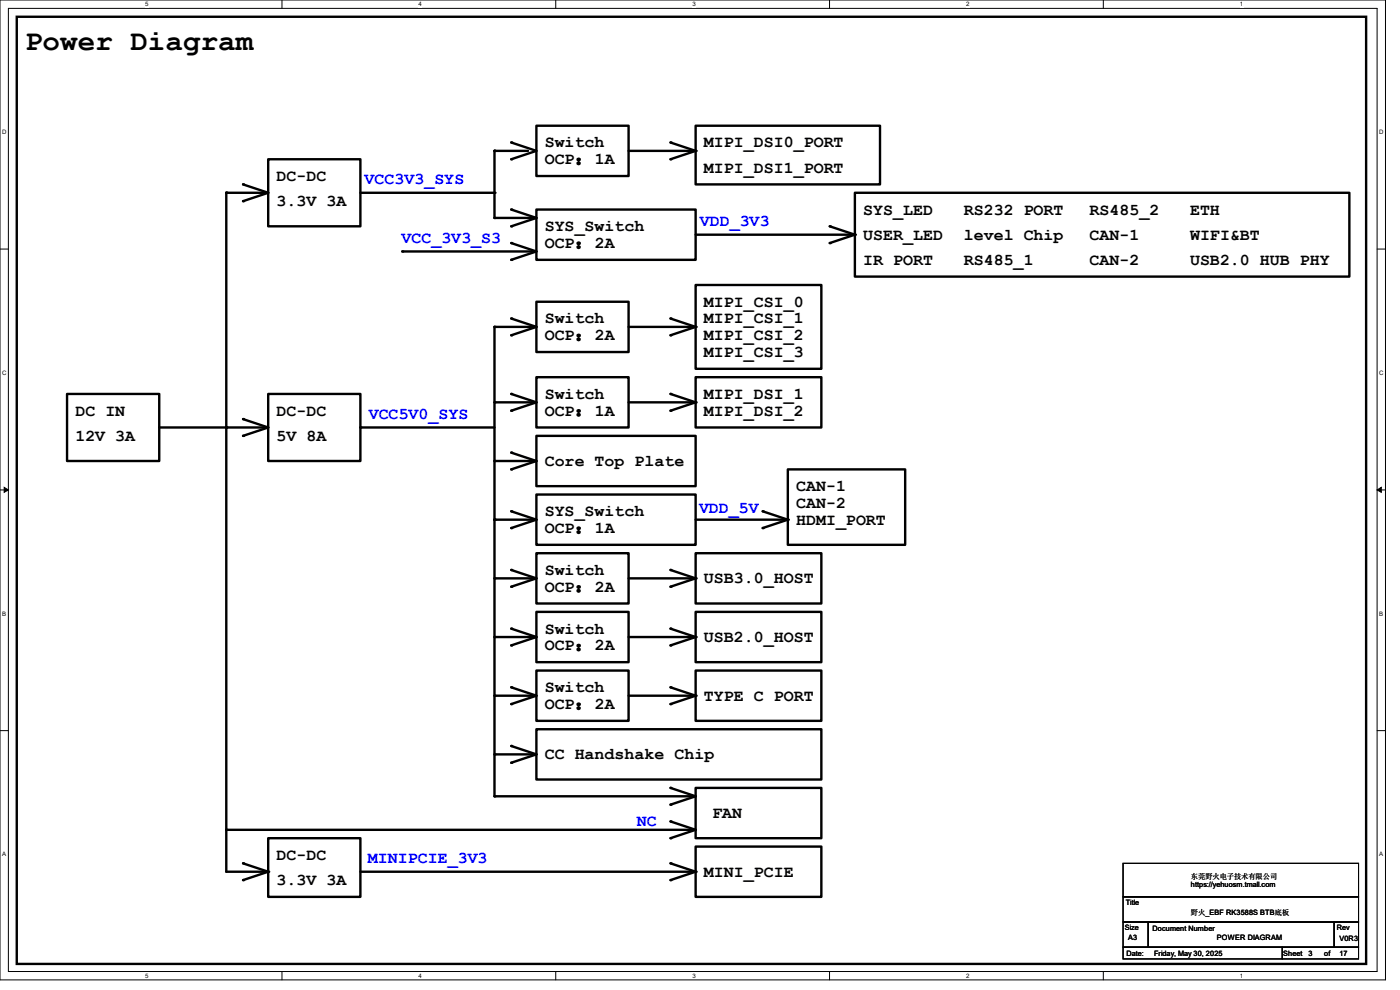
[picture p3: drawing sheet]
<svg xmlns="http://www.w3.org/2000/svg" width="297mm" height="210mm" viewBox="0 0 297 210" stroke-linecap="round" stroke-linejoin="round" font-family="sans-serif">
<path d="M0 0h293.9v207.9h-293.9zM1.8 1.8h290.3v204.3h-290.3z" fill="none" stroke="#000" stroke-width=".21"/>
<g fill="#fff">
<path d="M30.8 .2h.7v1.4h-.7z"/>
<path d="M30.8 206.2h.7v1.4h-.7z"/>
</g>
<path d="M59.8 0v1.8M59.8 206.1v1.8" fill="none" stroke="#000" stroke-width=".21"/>
<g fill="#fff">
<path d="M88.8 .2h.7v1.4h-.7z"/>
<path d="M88.8 206.2h.7v1.4h-.7z"/>
</g>
<path d="M117.9 0v1.8M117.9 206.1v1.8" fill="none" stroke="#000" stroke-width=".21"/>
<g fill="#fff">
<path d="M146.9 .2h.7v1.4h-.7z"/>
<path d="M146.9 206.2h.7v1.4h-.7z"/>
</g>
<path d="M176 0v1.8M176 206.1v1.8" fill="none" stroke="#000" stroke-width=".21"/>
<g fill="#fff">
<path d="M205 .2h.7v1.4h-.7z"/>
<path d="M205 206.2h.7v1.4h-.7z"/>
</g>
<path d="M234.1 0v1.8M234.1 206.1v1.8" fill="none" stroke="#000" stroke-width=".21"/>
<g fill="#fff">
<path d="M263.1 .2h.6v1.4h-.6z"/>
<path d="M263.1 206.2h.6v1.4h-.6z"/>
<path d="M.5 27.3h.9v1.4h-.9z"/>
<path d="M292.6 27.3h.9v1.4h-.9z"/>
<path d="M.5 78.4h.9v1.4h-.9z"/>
<path d="M292.6 78.4h.9v1.4h-.9z"/>
</g>
<path d="M0 52.8h1.8M292.1 52.8h1.8" fill="none" stroke="#000" stroke-width=".21"/>
<g fill="#fff">
<path d="M.5 129.5h.8v1.4h-.8z"/>
<path d="M292.6 129.5h.8v1.4h-.8z"/>
</g>
<path d="M0 103.9h1.8M292.1 103.9h1.8" fill="none" stroke="#000" stroke-width=".21"/>
<path d="M.9 103.4l.9 .5-.9 .5zM292.1 103.9l.9-.5v1z" fill="#000" stroke="#000" stroke-width=".21"/>
<g fill="#fff">
<path d="M.5 180.5h.8v1.4h-.8z"/>
<path d="M292.6 180.5h.8v1.4h-.8z"/>
</g>
<path d="M0 155h1.8M292.1 155h1.8M238.3 183.1h49.9v7.1h-49.9zM238.3 190.2h49.9v5.4h-49.9zM238.3 195.6h5.3v5.3h-5.3zM243.6 195.6h39.4v5.3h-39.4zM283 195.6h5.2v5.3h-5.2zM238.3 200.9h33.7v2.5h-33.7zM272 200.9h16.2v2.5h-16.2z" fill="none" stroke="#000" stroke-width=".21"/>
<g fill="none" stroke="#000" stroke-width=".51">
<path d="M3.6 3.6h286.2v200.9h-286.2zM51.6 39.1l5.3 1.8M56.9 33.8h19.6v14.2h-19.6zM108.5 30.2l5.3 1.8-5.3 1.8M112 32h-7.1v14.2h8.9M113.8 26.7h19.5v10.6h-19.5zM133.3 32h14.3M142.2 30.2l5.4 1.8M147.6 26.7h39.1v12.4h-39.1zM147.6 32l-5.4 1.8M56.9 40.9h-8.9v144h8.9M56.9 40.9l-5.3 1.8"/>
<path d="M76.5 40.9h28.4M85.3 53.3h28.5M108.5 44.4l5.3 1.8M108.5 51.6l5.3 1.7M113.8 44.4h33.8v10.7h-33.8zM113.8 46.2l-5.3 1.8M113.8 53.3l-5.3 1.8M147.6 49.8h33.8M176 48l5.4 1.8M181.4 40.9h104.9v17.8h-104.9zM181.4 49.8l-5.4 1.8M108.5 67.6l5.3 1.7"/>
<path d="M113.8 64h19.5v10.7h-19.5zM113.8 69.3h-8.9v99.6h42.7M113.8 69.3l-5.3 1.8M133.3 69.3h14.3M142.2 67.6l5.4 1.7M147.6 60.5h26.6v17.7h-26.6zM147.6 69.3l-5.4 1.8M14.2 83.6h19.6v14.2h-19.6zM33.8 90.7h23.1M51.6 88.9l5.3 1.8M56.9 83.6h19.6v14.2h-19.6zM56.9 90.7l-5.3 1.8"/>
<path d="M76.5 90.7h28.4M104.9 97.8h8.9M104.9 85.3h8.9M108.5 96l5.3 1.8M108.5 83.6l5.3 1.7M113.8 92.5h33.8v10.6h-33.8zM113.8 80h19.5v10.7h-19.5zM113.8 97.8l-5.3 1.8M113.8 85.3l-5.3 1.8M133.3 85.3h14.3M142.2 83.6l5.4 1.7M147.6 80h26.6v10.7h-26.6z"/>
<path d="M147.6 85.3l-5.4 1.8M167.1 99.6h24.9v16h-24.9zM104.9 110.2h8.9M108.5 108.5l5.3 1.7M113.8 104.9h33.8v10.7h-33.8zM113.8 117.3h19.5v10.7h-19.5zM113.8 110.2l-5.3 1.8M147.6 117.3h26.6v10.7h-26.6zM147.6 110.2h19.5M161.8 108.5l5.3 1.7M167.1 110.2l-5.3 1.8M104.9 122.7h8.9"/>
<path d="M104.9 135.1h8.9M108.5 120.9l5.3 1.8M108.5 133.3l5.3 1.8M113.8 129.8h19.5v10.7h-19.5zM113.8 122.7l-5.3 1.8M113.8 135.1l-5.3 1.8M133.3 122.7h14.3M133.3 135.1h14.3M142.2 120.9l5.4 1.8M142.2 133.3l5.4 1.8M147.6 129.8h26.6v10.7h-26.6zM147.6 122.7l-5.4 1.8"/>
<path d="M147.6 135.1l-5.4 1.8M104.9 147.6h8.9M108.5 158.2l5.3 1.8M108.5 145.8l5.3 1.8M113.8 154.7h60.4v10.7h-60.4zM113.8 142.2h19.5v10.7h-19.5zM113.8 147.6l-5.3 1.8M133.3 147.6h14.3M142.2 145.8l5.4 1.8M147.6 142.2h26.6v10.7h-26.6zM147.6 147.6l-5.4 1.8M48 176h99.6"/>
<path d="M56.9 177.8h19.6v12.4h-19.6zM104.9 160h8.9M113.8 160l-5.3 1.8M142.2 174.2l5.4 1.8M142.2 167.1l5.4 1.8M147.6 179.6h26.6v10.6h-26.6zM147.6 167.1h26.6v10.7h-26.6zM147.6 176l-5.4 1.8M147.6 168.9l-5.4 1.8M51.6 183.1l5.3 1.8M56.9 184.9l-5.3 1.8M76.5 184.9h71.1"/>
<path d="M142.2 183.1l5.4 1.8M147.6 184.9l-5.4 1.8"/>
</g>
<g fill="#000">
<circle cx="51.6" cy="39.1" r=".25"/>
<circle cx="104.9" cy="32" r=".25"/>
<circle cx="108.5" cy="33.8" r=".25"/>
<circle cx="108.5" cy="30.2" r=".25"/>
<circle cx="142.2" cy="33.8" r=".25"/>
<circle cx="142.2" cy="30.2" r=".25"/>
<circle cx="147.6" cy="32" r=".25"/>
<circle cx="48" cy="40.9" r=".25"/>
<circle cx="51.6" cy="42.7" r=".25"/>
<circle cx="85.3" cy="53.3" r=".25"/>
<circle cx="104.9" cy="40.9" r=".25"/>
<circle cx="104.9" cy="46.2" r=".25"/>
<circle cx="108.5" cy="48" r=".25"/>
<circle cx="108.5" cy="44.4" r=".25"/>
<circle cx="108.5" cy="55.1" r=".25"/>
<circle cx="108.5" cy="51.6" r=".25"/>
<circle cx="176" cy="51.6" r=".25"/>
<circle cx="176" cy="48" r=".25"/>
<circle cx="181.4" cy="49.8" r=".25"/>
<circle cx="104.9" cy="69.3" r=".25"/>
<circle cx="108.5" cy="67.6" r=".25"/>
<circle cx="108.5" cy="71.1" r=".25"/>
<circle cx="142.2" cy="67.6" r=".25"/>
<circle cx="142.2" cy="71.1" r=".25"/>
<circle cx="147.6" cy="69.3" r=".25"/>
<circle cx="48" cy="90.7" r=".25"/>
<circle cx="51.6" cy="88.9" r=".25"/>
<circle cx="51.6" cy="92.5" r=".25"/>
<circle cx="76.5" cy="90.7" r=".25"/>
<circle cx="104.9" cy="97.8" r=".25"/>
<circle cx="104.9" cy="85.3" r=".25"/>
<circle cx="108.5" cy="99.6" r=".25"/>
<circle cx="108.5" cy="87.1" r=".25"/>
<circle cx="108.5" cy="96" r=".25"/>
<circle cx="108.5" cy="83.6" r=".25"/>
<circle cx="142.2" cy="87.1" r=".25"/>
<circle cx="142.2" cy="83.6" r=".25"/>
<circle cx="147.6" cy="85.3" r=".25"/>
<circle cx="104.9" cy="110.2" r=".25"/>
<circle cx="108.5" cy="112" r=".25"/>
<circle cx="108.5" cy="108.5" r=".25"/>
<circle cx="161.8" cy="112" r=".25"/>
<circle cx="161.8" cy="108.5" r=".25"/>
<circle cx="167.1" cy="110.2" r=".25"/>
<circle cx="104.9" cy="135.1" r=".25"/>
<circle cx="104.9" cy="122.7" r=".25"/>
<circle cx="108.5" cy="120.9" r=".25"/>
<circle cx="108.5" cy="133.3" r=".25"/>
<circle cx="108.5" cy="136.9" r=".25"/>
<circle cx="108.5" cy="124.5" r=".25"/>
<circle cx="142.2" cy="133.3" r=".25"/>
<circle cx="142.2" cy="136.9" r=".25"/>
<circle cx="142.2" cy="120.9" r=".25"/>
<circle cx="142.2" cy="124.5" r=".25"/>
<circle cx="147.6" cy="122.7" r=".25"/>
<circle cx="147.6" cy="135.1" r=".25"/>
<circle cx="104.9" cy="147.6" r=".25"/>
<circle cx="108.5" cy="158.2" r=".25"/>
<circle cx="108.5" cy="145.8" r=".25"/>
<circle cx="108.5" cy="149.4" r=".25"/>
<circle cx="142.2" cy="149.4" r=".25"/>
<circle cx="142.2" cy="145.8" r=".25"/>
<circle cx="147.6" cy="147.6" r=".25"/>
<circle cx="48" cy="176" r=".25"/>
<circle cx="104.9" cy="168.9" r=".25"/>
<circle cx="104.9" cy="160" r=".25"/>
<circle cx="108.5" cy="161.8" r=".25"/>
<circle cx="142.2" cy="177.8" r=".25"/>
<circle cx="142.2" cy="167.1" r=".25"/>
<circle cx="142.2" cy="174.2" r=".25"/>
<circle cx="142.2" cy="170.7" r=".25"/>
<circle cx="51.6" cy="186.7" r=".25"/>
<circle cx="51.6" cy="183.1" r=".25"/>
<circle cx="56.9" cy="184.9" r=".25"/>
<circle cx="142.2" cy="186.7" r=".25"/>
<circle cx="142.2" cy="183.1" r=".25"/>
<circle cx="147.6" cy="184.9" r=".25"/>
</g>
<text font-size="6.2" x="5.3" y="10.5">Power Diagram</text>
<g font-size="3.5">
<text x="115.6" y="31.3">Switch</text>
<text x="115.6" y="34.8">OCP：1A</text>
<text x="149.3" y="31.3">MIPI_DSI0_PORT</text>
<text x="58.7" y="38.4">DC-DC</text>
<text x="149.3" y="36.6">MIPI_DSI1_PORT</text>
<text x="58.7" y="43.7">3.3V 3A</text>
<text x="183.1" y="45.5">SYS_LED</text>
<text x="204.5" y="45.5">RS232 PORT</text>
<text x="231.1" y="45.5">RS485_2</text>
<text x="252.5" y="45.5">ETH</text>
<text x="115.6" y="49.1">SYS_Switch</text>
<text x="115.6" y="52.6">OCP：2A</text>
<text x="183.1" y="50.8">USER_LED</text>
<text x="204.5" y="50.8">level Chip</text>
<text x="231.1" y="50.8">CAN-1</text>
<text x="252.5" y="50.8">WIFI&amp;BT</text>
<text x="183.1" y="56.2">IR PORT</text>
<text x="204.5" y="56.2">RS485_1</text>
<text x="231.1" y="56.2">CAN-2</text>
<text x="252.5" y="56.2">USB2.0 HUB PHY</text>
<text x="149.3" y="65.1">MIPI_CSI_0</text>
<text x="115.6" y="68.6">Switch</text>
<text x="149.3" y="68.6">MIPI_CSI_1</text>
<text x="115.6" y="72.2">OCP：2A</text>
<text x="149.3" y="72.2">MIPI_CSI_2</text>
<text x="149.3" y="75.7">MIPI_CSI_3</text>
<text x="16" y="88.2">DC IN</text>
<text x="58.7" y="88.2">DC-DC</text>
<text x="115.6" y="84.6">Switch</text>
<text x="115.6" y="88.2">OCP：1A</text>
<text x="149.3" y="84.6">MIPI_DSI_1</text>
<text x="149.3" y="88.2">MIPI_DSI_2</text>
<text x="16" y="93.5">12V 3A</text>
<text x="58.7" y="93.5">5V 8A</text>
<text x="115.6" y="98.8">Core Top Plate</text>
<text x="168.9" y="104.2">CAN-1</text>
<text x="168.9" y="107.7">CAN-2</text>
<text x="115.6" y="109.5">SYS_Switch</text>
<text x="115.6" y="113.1">OCP：1A</text>
<text x="168.9" y="111.3">HDMI_PORT</text>
<text x="115.6" y="122">Switch</text>
<text x="115.6" y="125.5">OCP：2A</text>
<text x="149.3" y="123.7">USB3.0_HOST</text>
<text x="115.6" y="134.4">Switch</text>
<text x="115.6" y="138">OCP：2A</text>
<text x="149.3" y="136.2">USB2.0_HOST</text>
<text x="115.6" y="146.9">Switch</text>
<text x="149.3" y="148.6">TYPE C PORT</text>
<text x="115.6" y="150.4">OCP：2A</text>
<text x="115.6" y="161.1">CC Handshake Chip</text>
<text x="151.1" y="173.5">FAN</text>
<text x="58.7" y="182.4">DC-DC</text>
<text x="149.3" y="186">MINI_PCIE</text>
<text x="58.7" y="187.7">3.3V 3A</text>
</g>
<g font-size="3.5" fill="#00f">
<text x="77.3" y="39.1">VCC3V3_SYS</text>
<text x="85.2" y="51.6">VCC_3V3_S3</text>
<text x="148.5" y="48">VDD_3V3</text>
<text x="78.2" y="88.9">VCC5V0_SYS</text>
<text x="148.3" y="108.8">VDD_5V</text>
<text x="135.1" y="175.3">NC</text>
<text x="78.1" y="183.1">MINIPCIE_3V3</text>
</g>
<g font-size="1.6">
<text x="252.7" y="186.5">东莞野火电子技术有限公司</text>
<text x="252.7" y="188.1">https://yehuosm.tmall.com</text>
<text x="238.6" y="197.4">Size</text>
<text x="238.8" y="192">Title</text>
<text x="244.5" y="197.6">Document Number</text>
<text x="252.7" y="194.2">野火_EBF RK3588S BTB底板</text>
<text x="283.6" y="197.4">Rev</text>
<text x="239" y="202.7">Date:</text>
<text x="239.3" y="199.3">A3</text>
<text x="244.8" y="202.7">Friday, May 30, 2025</text>
<text x="258.2" y="199.3">POWER DIAGRAM</text>
<text x="272.2" y="202.7">Sheet</text>
<text x="277.6" y="202.7">3</text>
<text x="280.9" y="202.7">of</text>
<text x="284.2" y="199.7">V0R3</text>
<text x="284.2" y="202.7">17</text>
</g>
<g font-size="1.3">
<text x="30.8" y="1.3">5</text>
<text x="88.8" y="1.3">4</text>
<text x="146.9" y="1.3">3</text>
<text x="205" y="1.3">2</text>
<text x="263.1" y="1.3">1</text>
<text x=".5" y="28.4">D</text>
<text x="292.6" y="28.4">D</text>
<text x=".5" y="79.5">C</text>
<text x="292.6" y="79.5">C</text>
<text x=".5" y="130.6">B</text>
<text x="292.6" y="130.6">B</text>
<text x=".5" y="181.7">A</text>
<text x="292.6" y="181.7">A</text>
<text x="30.8" y="207.4">5</text>
<text x="88.8" y="207.4">4</text>
<text x="146.9" y="207.4">3</text>
<text x="205" y="207.4">2</text>
<text x="263.1" y="207.4">1</text>
</g>
</svg>
